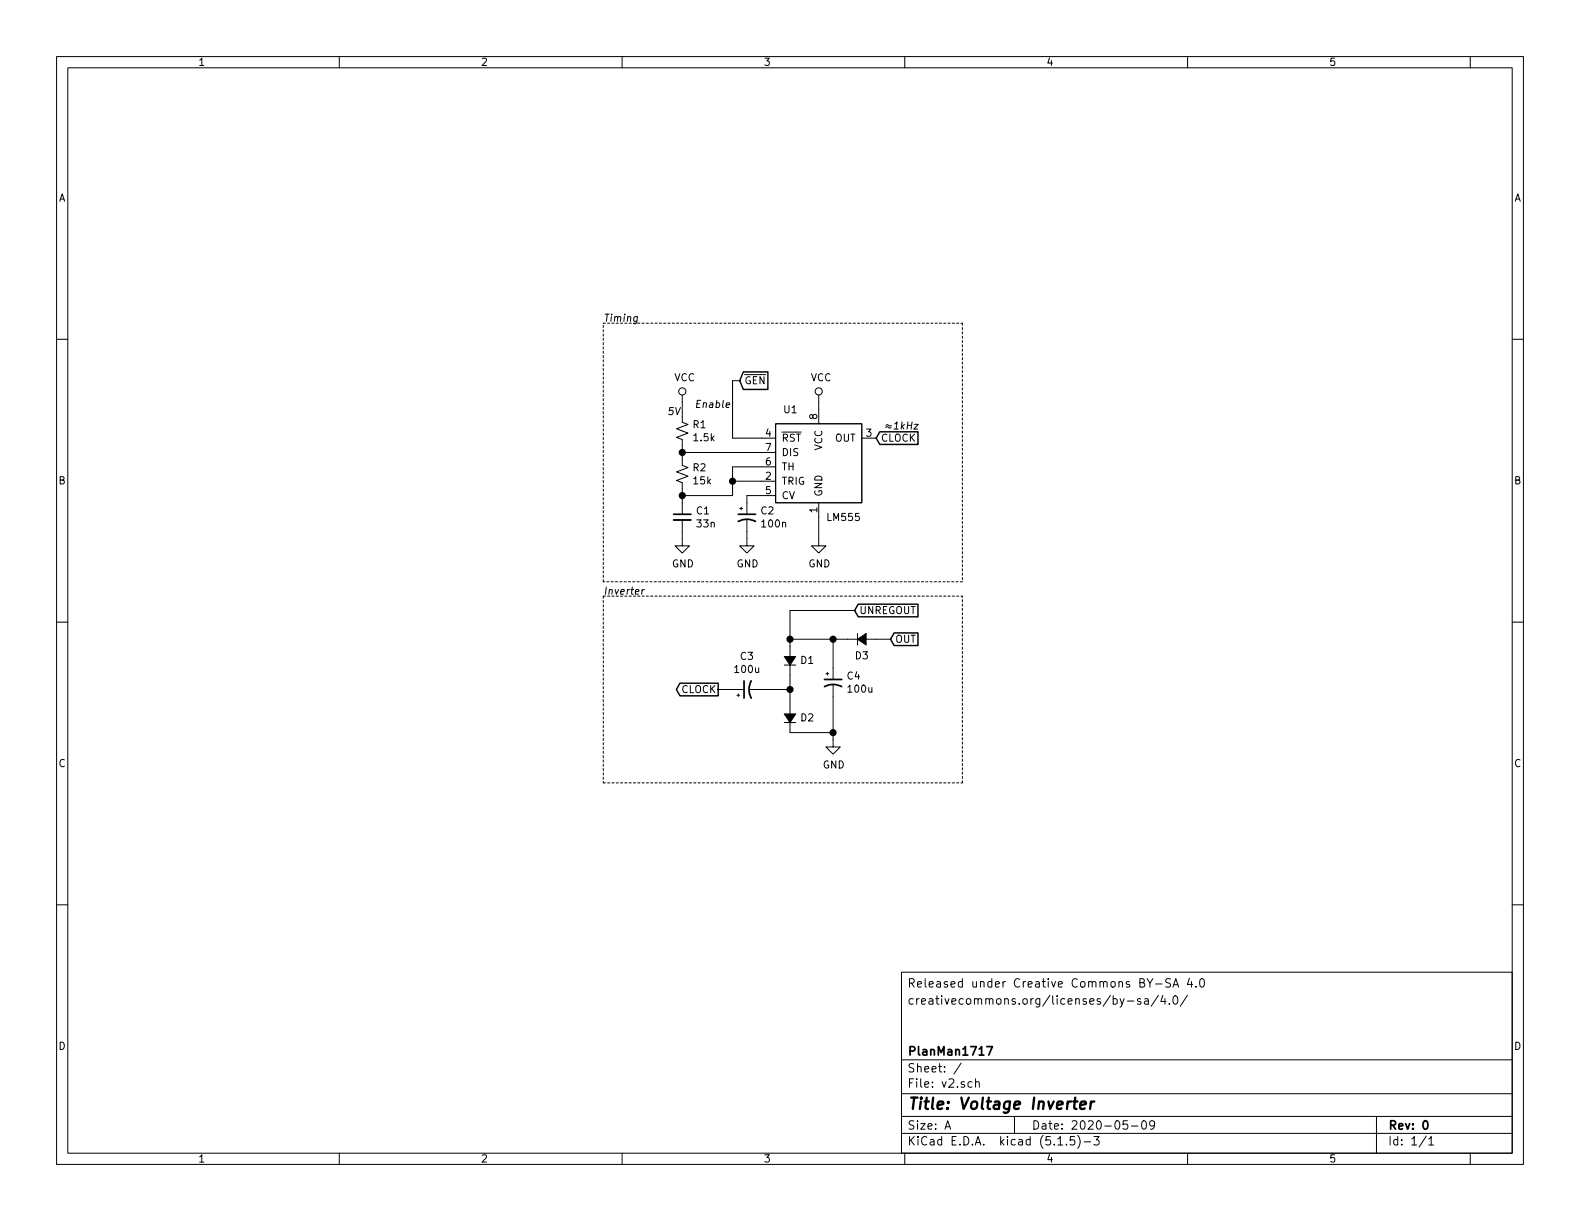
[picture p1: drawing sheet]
EESchema Schematic File Version 4
EELAYER 30 0
EELAYER END
$Descr A 11000 8500
encoding utf-8
Sheet 1 1
Title "Voltage Inverter"
Date "2020-05-09"
Rev "0"
Comp "PlanMan1717"
Comment1 ""
Comment2 ""
Comment3 "creativecommons.org/licenses/by-sa/4.0/"
Comment4 "Released under Creative Commons BY-SA 4.0"
$EndDescr
$Comp
L timer:LM555 U1
U 1 1
P 5700 3250
F 0 "U1" H 5450 3650 50  0000 L CNN
F 1 "LM555" H 5750 2900 50  0000 L CNN
F 2 "Package_SO:SSOP-8_5.25x5.24mm_P1.27mm" H 5700 3250 50  0001 C CNN
F 3 "" H 5700 3250 50  0001 C CNN
	1    5700 3250
	1    0    0    -1  
$EndComp
$Comp
L Device:R_Small_US R1
U 1 1
P 4750 3000
F 0 "R1" H 4818 3046 50  0000 L CNN
F 1 "1.5k" H 4818 2955 50  0000 L CNN
F 2 "Resistor_SMD:R_1206_3216Metric_Pad1.42x1.75mm_HandSolder" H 4750 3000 50  0001 C CNN
F 3 "~" H 4750 3000 50  0001 C CNN
	1    4750 3000
	1    0    0    -1  
$EndComp
$Comp
L Device:R_Small_US R2
U 1 1
P 4750 3300
F 0 "R2" H 4818 3346 50  0000 L CNN
F 1 "15k" H 4818 3255 50  0000 L CNN
F 2 "Resistor_SMD:R_1806_4516Metric_Pad1.57x1.80mm_HandSolder" H 4750 3300 50  0001 C CNN
F 3 "~" H 4750 3300 50  0001 C CNN
	1    4750 3300
	1    0    0    -1  
$EndComp
Wire Wire Line
	4750 3100 4750 3150
Wire Wire Line
	5300 3050 5100 3050
Wire Wire Line
	4750 3150 5300 3150
Connection ~ 4750 3150
Wire Wire Line
	4750 3150 4750 3200
Wire Wire Line
	4750 3400 4750 3450
Wire Wire Line
	4750 3450 5100 3450
Wire Wire Line
	5100 3450 5100 3350
Wire Wire Line
	5100 3250 5300 3250
Wire Wire Line
	5300 3350 5100 3350
Connection ~ 5100 3350
Wire Wire Line
	5100 3350 5100 3250
$Comp
L Device:CP1_Small C2
U 1 1
P 5200 3600
F 0 "C2" H 5291 3646 50  0000 L CNN
F 1 "100n" H 5291 3555 50  0000 L CNN
F 2 "Capacitor_SMD:C_1812_4532Metric_Pad1.30x3.40mm_HandSolder" H 5200 3600 50  0001 C CNN
F 3 "~" H 5200 3600 50  0001 C CNN
	1    5200 3600
	1    0    0    -1  
$EndComp
$Comp
L Device:C_Small C1
U 1 1
P 4750 3600
F 0 "C1" H 4842 3646 50  0000 L CNN
F 1 "33n" H 4842 3555 50  0000 L CNN
F 2 "Capacitor_SMD:C_1210_3225Metric_Pad1.42x2.65mm_HandSolder" H 4750 3600 50  0001 C CNN
F 3 "~" H 4750 3600 50  0001 C CNN
	1    4750 3600
	1    0    0    -1  
$EndComp
Wire Wire Line
	4750 3450 4750 3500
Connection ~ 4750 3450
Wire Wire Line
	5200 3450 5200 3500
Wire Wire Line
	5200 3450 5300 3450
Wire Wire Line
	5700 2850 5700 2800
Wire Wire Line
	5700 3600 5700 3750
Wire Wire Line
	5200 3700 5200 3750
Wire Wire Line
	4750 3700 4750 3750
$Comp
L Device:CP1_Small C3
U 1 1
P 5200 4800
F 0 "C3" V 5428 4800 50  0000 C CNN
F 1 "100u" V 5337 4800 50  0000 C CNN
F 2 "Capacitor_SMD:CP_Elec_5x5.9" H 5200 4800 50  0001 C CNN
F 3 "~" H 5200 4800 50  0001 C CNN
	1    5200 4800
	0    -1   -1   0   
$EndComp
$Comp
L Device:D_Small_ALT D1
U 1 1
P 5500 4600
F 0 "D1" V 5500 4532 50  0000 R CNN
F 1 " " V 5455 4532 50  0001 R CNN
F 2 "Diode_SMD:D_SOD-123F" V 5500 4600 50  0001 C CNN
F 3 "~" V 5500 4600 50  0001 C CNN
	1    5500 4600
	0    -1   -1   0   
$EndComp
$Comp
L Device:D_Small_ALT D2
U 1 1
P 5500 5000
F 0 "D2" V 5500 4932 50  0000 R CNN
F 1 " " V 5455 4932 50  0001 R CNN
F 2 "Diode_SMD:D_SOD-123F" V 5500 5000 50  0001 C CNN
F 3 "~" V 5500 5000 50  0001 C CNN
	1    5500 5000
	0    -1   -1   0   
$EndComp
Wire Wire Line
	5500 4500 5500 4450
Wire Wire Line
	5500 4450 5800 4450
Wire Wire Line
	5500 5100 5800 5100
$Comp
L Device:CP1_Small C4
U 1 1
P 5800 4750
F 0 "C4" H 5891 4796 50  0000 L CNN
F 1 "100u" H 5891 4705 50  0000 L CNN
F 2 "Capacitor_SMD:CP_Elec_5x5.9" H 5800 4750 50  0001 C CNN
F 3 "~" H 5800 4750 50  0001 C CNN
	1    5800 4750
	1    0    0    -1  
$EndComp
Wire Wire Line
	5800 4850 5800 5100
Wire Wire Line
	5800 4650 5800 4450
Wire Wire Line
	5800 5100 5800 5150
Connection ~ 5800 5100
$Comp
L power:GND #PWR02
U 1 1
P 4750 3750
F 0 "#PWR02" H 4750 3500 50  0001 C CNN
F 1 "GND" H 4755 3577 50  0000 C CNN
F 2 "" H 4750 3750 50  0001 C CNN
F 3 "" H 4750 3750 50  0001 C CNN
	1    4750 3750
	1    0    0    -1  
$EndComp
$Comp
L power:GND #PWR03
U 1 1
P 5200 3750
F 0 "#PWR03" H 5200 3500 50  0001 C CNN
F 1 "GND" H 5205 3577 50  0000 C CNN
F 2 "" H 5200 3750 50  0001 C CNN
F 3 "" H 5200 3750 50  0001 C CNN
	1    5200 3750
	1    0    0    -1  
$EndComp
$Comp
L power:GND #PWR05
U 1 1
P 5700 3750
F 0 "#PWR05" H 5700 3500 50  0001 C CNN
F 1 "GND" H 5705 3577 50  0000 C CNN
F 2 "" H 5700 3750 50  0001 C CNN
F 3 "" H 5700 3750 50  0001 C CNN
	1    5700 3750
	1    0    0    -1  
$EndComp
$Comp
L power:GND #PWR06
U 1 1
P 5800 5150
F 0 "#PWR06" H 5800 4900 50  0001 C CNN
F 1 "GND" H 5805 4977 50  0000 C CNN
F 2 "" H 5800 5150 50  0001 C CNN
F 3 "" H 5800 5150 50  0001 C CNN
	1    5800 5150
	1    0    0    -1  
$EndComp
$Comp
L power:VCC #PWR01
U 1 1
P 4750 2800
F 0 "#PWR01" H 4750 2650 50  0001 C CNN
F 1 "VCC" H 4767 2973 50  0000 C CNN
F 2 "" H 4750 2800 50  0001 C CNN
F 3 "" H 4750 2800 50  0001 C CNN
	1    4750 2800
	1    0    0    -1  
$EndComp
$Comp
L power:VCC #PWR04
U 1 1
P 5700 2800
F 0 "#PWR04" H 5700 2650 50  0001 C CNN
F 1 "VCC" H 5717 2973 50  0000 C CNN
F 2 "" H 5700 2800 50  0001 C CNN
F 3 "" H 5700 2800 50  0001 C CNN
	1    5700 2800
	1    0    0    -1  
$EndComp
$Comp
L Device:D_Small_ALT D3
U 1 1
P 6000 4450
F 0 "D3" H 6000 4337 50  0000 C CNN
F 1 " " V 5955 4382 50  0001 R CNN
F 2 "Diode_SMD:D_SOD-123F" V 6000 4450 50  0001 C CNN
F 3 "~" V 6000 4450 50  0001 C CNN
	1    6000 4450
	1    0    0    -1  
$EndComp
Wire Wire Line
	5900 4450 5800 4450
Connection ~ 5800 4450
Text GLabel 6100 3050 2    50   Input ~ 0
CLOCK
Wire Wire Line
	5500 4700 5500 4800
Connection ~ 5500 4800
Wire Wire Line
	5500 4800 5500 4900
Wire Wire Line
	5300 4800 5500 4800
Text GLabel 5000 4800 0    50   Output ~ 0
CLOCK
Wire Wire Line
	5000 4800 5100 4800
Text GLabel 6200 4450 2    50   Input ~ 0
OUT
Wire Wire Line
	6200 4450 6100 4450
Text GLabel 5950 4250 2    50   Input ~ 0
UNREGOUT
Connection ~ 5500 4450
Wire Wire Line
	5500 4250 5950 4250
Wire Wire Line
	5500 4250 5500 4450
Text GLabel 5150 2650 2    50   Input ~ 0
~GEN
Wire Wire Line
	5150 2650 5100 2650
Wire Wire Line
	5100 2650 5100 3050
Wire Wire Line
	4750 2800 4750 2900
Wire Notes Line
	6700 4050 4200 4050
Wire Notes Line
	4200 4050 4200 2250
Wire Notes Line
	4200 2250 6700 2250
Wire Notes Line
	6700 2250 6700 4050
Text Label 4200 2250 0    50   Italic 0
Timing
Wire Notes Line
	4200 5450 6700 5450
Wire Notes Line
	6700 5450 6700 4150
Wire Notes Line
	4200 4150 6700 4150
Wire Notes Line
	4200 4150 4200 5450
Text Label 4200 4150 0    50   Italic 0
Inverter
Text Label 5100 2850 2    50   Italic 0
Enable
Text Label 4750 2900 2    50   Italic 0
5V
Text Label 6150 3000 0    50   Italic 0
≈1kHz
$EndSCHEMATC
